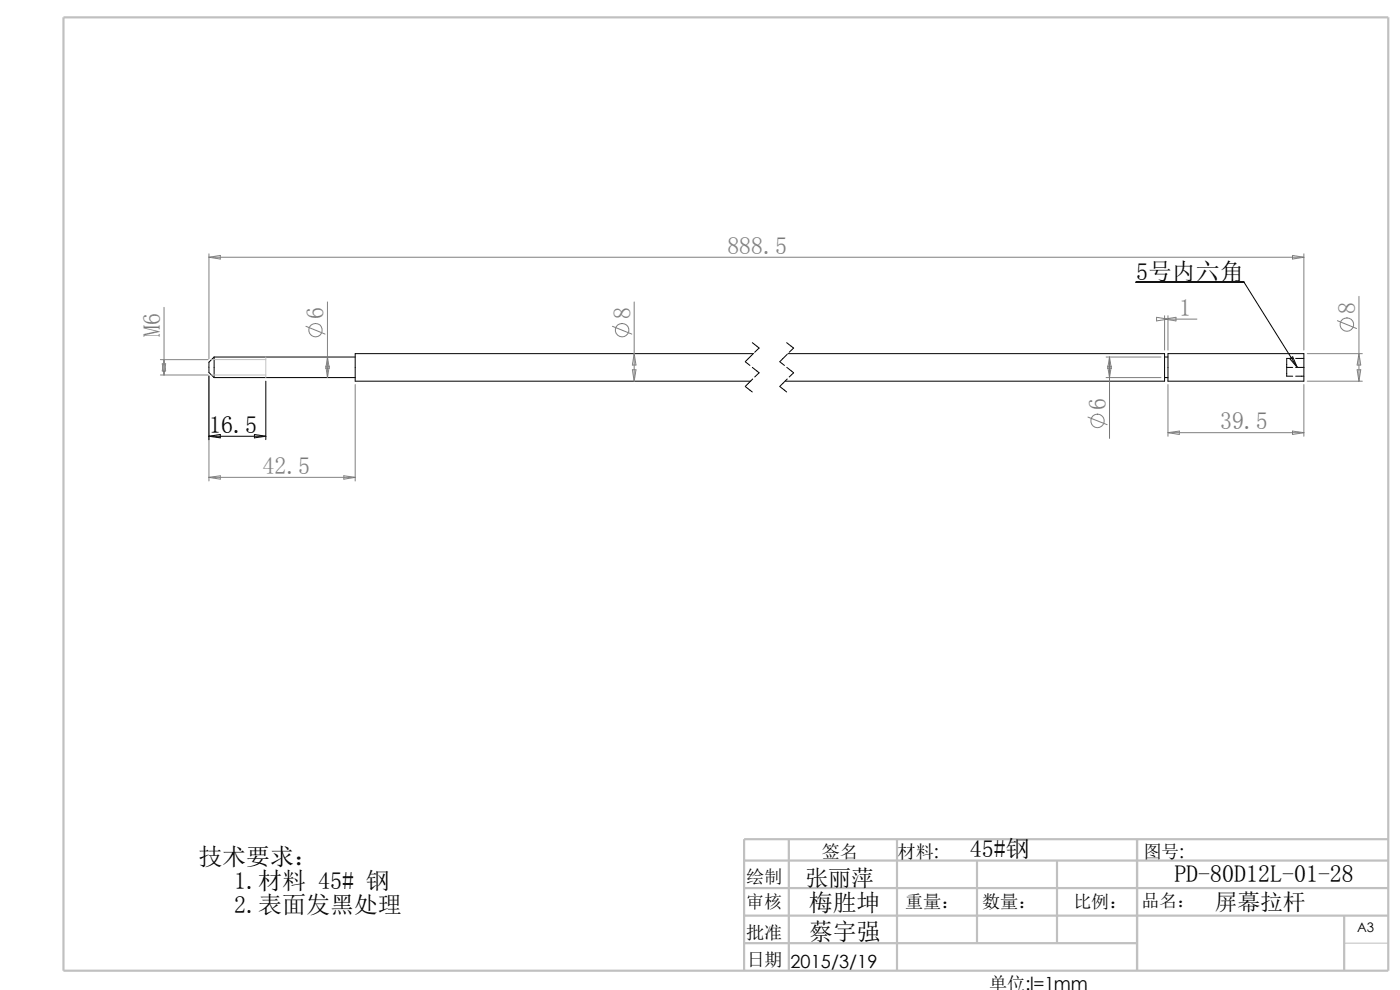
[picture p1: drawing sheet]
<svg xmlns="http://www.w3.org/2000/svg" width="297mm" height="210mm" viewBox="0 0 297 210" stroke-linecap="round" stroke-linejoin="round" font-family="sans-serif">
<path d="M44.9 76.3h11.5M44.9 79.5h11.5M56.4 75.7v4.4M285.2 200.1h9.3" fill="none" stroke="#c0c0c0" stroke-width=".21"/>
<path d="M13.5 3.7h281v202.2h-281zM167.3 178v27.9M190.3 178v27.9M241.2 178v27.9M294.5 178h-136.6v27.9M157.9 194.2h136.6M157.9 188.4h136.6M157.9 182.5h136.6M207.3 182.5v17.6M224.2 182.5v17.6M285.2 194.2v11.7M157.9 200.1h83.3" fill="none" stroke="#c0c0c0" stroke-width=".47"/>
<g fill="none" stroke="#000" stroke-width=".21">
<path d="M241 59.9h22.9l11.3 18M44.3 79.8v13.5M45.4 75.7l-1.1 1.1v2.2l1.1 1.1M45.4 75.7v4.4M45.4 75.7h30M158.1 76.8l1 .7M159.6 72.7l1.4 1.1-.9 .9M159.6 77.9l1.4 1.2-.9 .9M159.7 75.1l-1.6 1.6M159.9 75h-84.5v5.9h83.9M165.4 76.8l1 .7M166.9 72.7l1.5 1.1-1 .9"/>
<path d="M166.9 77.9l1.5 1.2-1 .9M167 75.1l-1.6 1.6M167.2 75h79.9v5.9h-80.5M247.1 75.7h.7M247.8 75h28.8v5.9h-28.8zM273 77.9h1.2M273.6 76.1l.6-.4 1 2.2zM274.2 76h-1.2v3.8h1.2M274.9 77.9h1.7M274.9 79.8h1.7M274.9 76h1.7M44.3 92.5h12.1"/>
<path d="M44.3 92.5l2.4-.3v.7zM45.4 80.1h30M54 92.2l2.4 .3-2.4 .4zM56.4 80.9v12.4M158.1 82l1.5 1.1M159.7 80.4l-1.6 1.6M165.4 82l1.5 1.1M167 80.4l-1.6 1.6M247.1 80.1h.7"/>
</g>
<g fill="none" stroke="#808080" stroke-width=".21">
<path d="M44.3 53.8v22.3M44.3 54.6l2.4-.4v.7zM44.3 54.6h232.3M274.2 54.2l2.4 .4-2.4 .3zM276.6 53.8v20.5M34 79.5h10.2M34 76.3h10.2M34.4 77.2h.7l-.3 2.3zM34.8 65.2v14.3M34.8 76.3l.3 2.4h-.7zM44.3 79.8v22.2M64.9 69.2l4.1 1.7"/>
<path d="M69.1 77.7h.7l-.3 2.4zM69.5 75.7l.3 2.4h-.7zM69.5 64.1v16M129.9 69.2l4.1 1.7M134.2 78.4h.7l-.4 2.5zM134.5 75l.4 2.4h-.7zM134.5 64.1v16.8M234.7 75.7h11.6M235 77.7h.8l-.4 2.4zM235.4 75.7l.4 2.4h-.8zM235.4 75.7v17.3M245.4 67.3l2.4 .4-2.4 .4z"/>
<path d="M247.1 67v7.3M247.1 67.7l2.4-.4v.8zM247.1 67.7h6.8M247.8 67v7.3M277.3 75h11.7M283.7 68l4.1 1.7M287.9 78.4h.8l-.4 2.5zM288.3 75l.4 2.4h-.8zM288.3 62.9v18M75.4 81.6v20.4M230.8 88.5l4.1 1.6M234.7 80.1h11.6"/>
<path d="M247.8 81.6v10.9M247.8 91.8h28.8M247.8 91.8l2.4-.4v.8zM274.2 91.4l2.4 .4-2.4 .4zM276.6 81.6v10.9M277.3 80.9h11.7M44.3 101.3l2.4-.4v.7zM44.3 101.3h31.1M72.9 100.9l2.5 .4-2.5 .3z"/>
<circle cx="66.9" cy="70" r="1.41"/>
<circle cx="132" cy="70" r="1.43"/>
<circle cx="285.7" cy="68.9" r="1.43"/>
<circle cx="232.8" cy="89.3" r="1.43"/>
</g>
<g font-size="5.1" fill="#808080">
<text x="154.3" y="53.8">888.5</text>
<text x="34" y="71.4" transform="rotate(-90 34 71.4)">M6</text>
<text x="68.7" y="67.7" transform="rotate(-90 68.7 67.7)">6</text>
<text x="133.7" y="67.7" transform="rotate(-90 133.7 67.7)">8</text>
<text x="250.2" y="67">1</text>
<text x="287.5" y="66.5" transform="rotate(-90 287.5 66.5)">8</text>
<text x="234.6" y="87" transform="rotate(-90 234.6 87)">6</text>
<text x="258.8" y="91.1">39.5</text>
<text x="55.7" y="100.5">42.5</text>
</g>
<g font-size="5.1">
<text x="241" y="59.5">5号内六角</text>
<text x="44.4" y="91.8">16.5</text>
<text x="42.1" y="183.5">技术要求：</text>
<text x="205.7" y="181.7">45#钢</text>
<text x="49.7" y="188.6">1.材料 45# 钢</text>
<text x="249.1" y="187.1">PD-80D12L-01-28</text>
<text x="49.7" y="193.7">2.表面发黑处理</text>
<text x="171.6" y="193.3">梅胜坤</text>
<text x="171.6" y="199.3">蔡宇强</text>
</g>
<g font-size="4.9">
<text x="170.9" y="188">张丽萍</text>
<text x="257.7" y="193.1">屏幕拉杆</text>
</g>
<g font-size="3.9">
<text x="174.3" y="181.9">签名</text>
<text x="190.4" y="181.9">材料:</text>
<text x="242.6" y="181.9">图号:</text>
<text x="158.3" y="187.2">绘制</text>
<text x="158.3" y="192.6">审核</text>
<text x="192" y="192.6">重量：</text>
<text x="208.4" y="192.6">数量：</text>
<text x="227.7" y="192.6">比例：</text>
<text x="242.1" y="192.4">品名：</text>
<text x="158.3" y="199.3">批准</text>
<text x="158.5" y="204.9">日期</text>
<text x="167.7" y="205.3">2015/3/19</text>
<text x="209.8" y="210.1">单位:l=1mm</text>
</g>
<text font-size="2.8" x="287.9" y="197.6">A3</text>
</svg>
